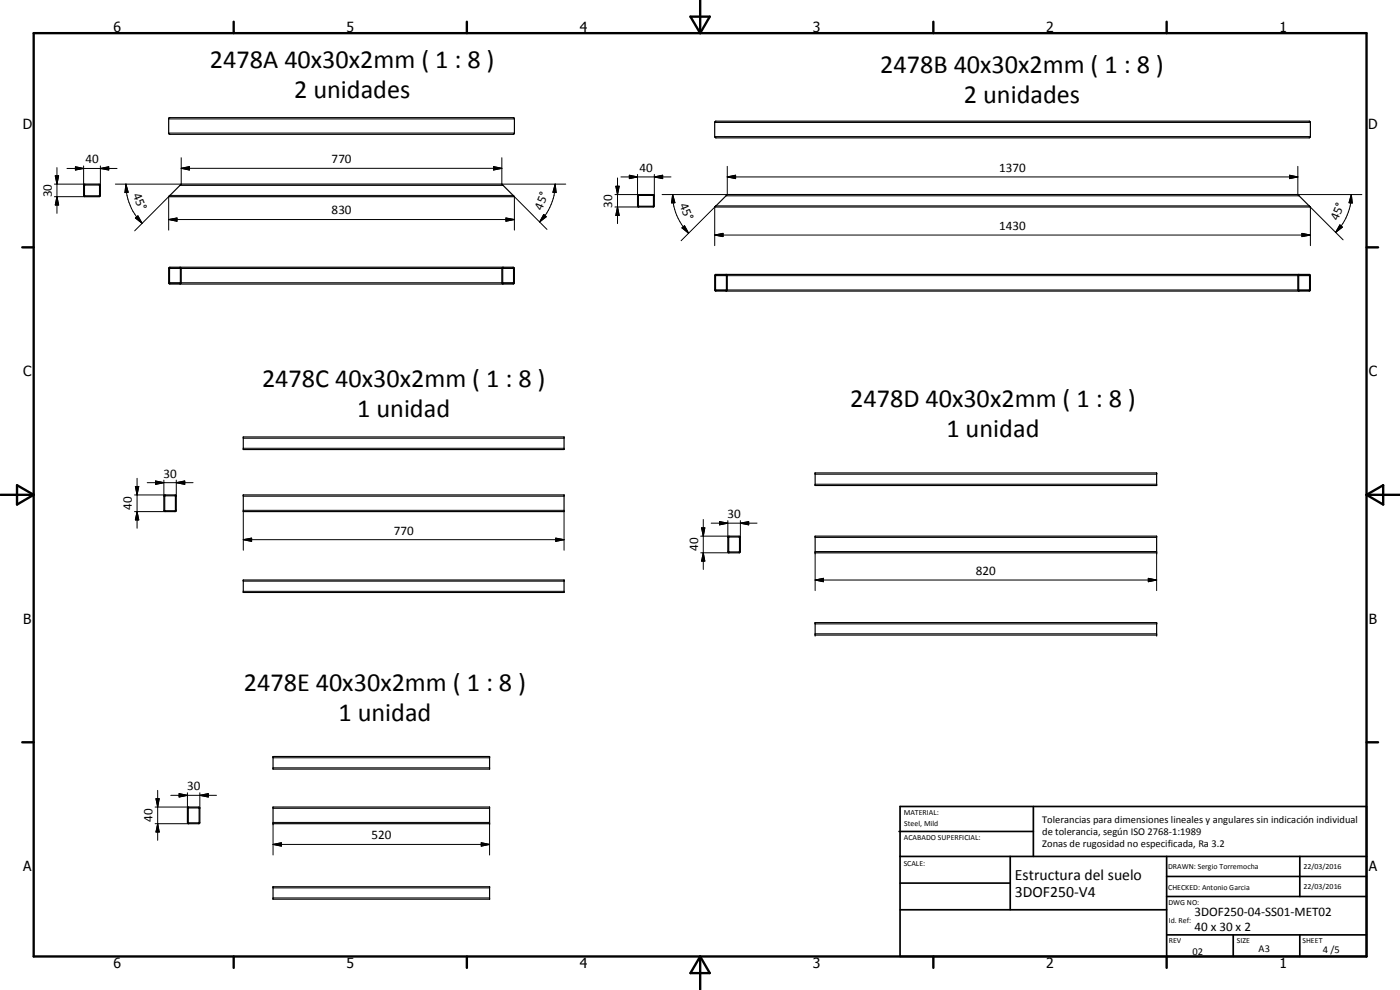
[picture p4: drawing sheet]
<svg xmlns="http://www.w3.org/2000/svg" width="420mm" height="297mm" viewBox="0 0 420 297" stroke-linecap="round" stroke-linejoin="round" font-family="sans-serif">
<g fill="none" stroke="#000" stroke-width=".35">
<path d="M50.7 35.3h103.4l.3 .4v4.2l-.4 .4h-103l-.4-.3zM214.6 36.5l178.4-.1 .3 .3v4.3l-.4 .4h-178l-.4-.4zM25.2 55.4l.3-.2 4.5 .1 .1 .3-.1 3.2-.3 .2-4.4-.1-.2-.3zM25.3 55.6h4.6v3.1l-4.5 .1zM29.7 55.5h.1M50.7 58.8l3.7-3.6h96.2l3.8 3.8h-103.8zM191.5 58.5h4.7l.2 .3-.1 3.2-4.8 .1-.2-.3v-3zM191.7 58.6l4.4 .1v3.1l-4.4 .1zM393.2 62.1l-3.7-3.7h-171.2l-3.8 3.7h178.8M50.7 80.3l103.3-.1 .4 .4v4.2l-.4 .4h-103l-.4-.2zM50.9 80.5l3.2 .1-.1 4.4-3.1-.1zM54 80.2l.4 .4v4.2l-.4 .4"/>
<path d="M150.9 84.8v.1M151 80.2l-.4 .4v4.2l.4 .4M154.1 80.5l-3.2 .1v4.2M154.1 80.5v4.5l-3.2-.1M154.1 80.5v.1M154.1 84.8v.1M214.6 82.5l.2-.2h178.2l.3 .4v4.3l-.3 .3h-178.2l-.3-.3zM214.8 82.6h3.2v4.5l-3.3-.1zM218 82.3l.3 .4v4.3l-.3 .3M389.8 82.3l-.3 .4v4.3l.3 .3M389.8 82.6h3.1v4.5l-3.1-.1zM73 131.1h96.3v3.8h-96.3z"/>
<path d="M49.3 148.6h3.5v4.8l-3.2 .1-.4-.2zM49.4 148.8h3.3l-.1 4.4h-3.2zM49.5 148.8h-.1M73 148.5h96.3v5h-96.3zM244.6 141.9h102.5v3.8h-102.5zM73 174h96.3v3.8h-96.3zM218.5 161l3.3-.1 .4 .2-.1 4.7h-3.6zM218.7 161.2h3.2v4.4h-3.2zM218.7 165.6h.1M218.7 161.2h.1M244.6 160.9h102.5v5h-102.5zM244.6 186.8h102.5v3.7h-102.5z"/>
<path d="M81.9 227h65v3.8h-65zM56.3 242.2h3.6l.1 4.7-.2 .2-3.5-.1zM56.5 242.4h3.2v4.5h-3.2zM81.9 242.1h65v5h-65zM81.9 266.1h65v3.7h-65z"/>
</g>
<g fill="none" stroke="#000" stroke-width=".3">
<path d="M50.6 35.7h103.8M50.6 39.9h103.8M214.5 36.7h178.8M16.3 55.2h9.2M16.3 59h9.2M16.6 52.7h1l-.5 2.5zM17.1 59l.5 2.5h-1zM17.1 50.3v13.7M20.1 50.5h15M22.6 50l2.5 .5-2.5 .5zM25.1 49.8v5.8M30.1 50.5l2.5-.5v1z"/>
<path d="M30.1 49.8v5.8M37.8 55.2l.7 2.5-1 .1zM37.8 55.2a16.5 16.5 0 0 0 4.8 11.8M50.6 59v10M54 55.6h97M54.4 50.5l2.4-.5v1zM54.4 47.3v7.9h-19.8M54.4 50.5h96.2M148.1 50l2.5 .5-2.5 .5zM150.6 47.3v7.9h19.2M154.4 59v10M166.6 55.2l.3 2.6-1-.1z"/>
<path d="M166.6 55.2a16.3 16.3 0 0 1-4.6 11.4M184.6 58.4h7.1M184.8 55.9h1l-.5 2.5zM185.3 53.4v13.7M186.3 53.1h15.1M188.9 52.6l2.4 .5-2.4 .5zM191.3 52.3v6.5M196.4 53.1l2.5-.5v1zM196.4 52.3v6.5M201.9 58.4l.7 2.4-1.1 .1zM201.9 58.4a16.3 16.3 0 0 0 4.8 11.6M214.5 41h178.8"/>
<path d="M217.9 58.8h172M218.3 53.1l2.5-.5v1zM218.3 53.1h171.2M218.3 49.9v8.5h-19.6M387 52.6l2.5 .5-2.5 .5zM389.5 49.9v8.5h19.2M405.5 58.4l.3 2.5-.9-.1zM405.5 58.4a16.1 16.1 0 0 1-4.7 11.3M40.6 65.4l.8-.6 1.2 2.2zM50.6 65.9l2.5-.5v1zM50.6 65.9h103.8M151.8 65.4l2.6 .5-2.6 .5z"/>
<path d="M163.2 64.3l.7 .7-1.9 1.6zM164.2 68.8l-10.2-10.2h-103l-10.6 10.7M184.6 62.1h7.1M185.3 62.1l.5 2.5h-1zM204.7 68.4l.7-.7 1.3 2.3zM214.5 70.5l2.5-.5v1zM214.5 70.5h178.8M214.5 62.1v11.6M390.7 70l2.6 .5-2.6 .5zM393.3 62.1v11.6M402.1 67.5l.8 .7-2.1 1.5zM403.1 72l-10.2-10.2h-178l-10.5 10.4"/>
<path d="M50.9 80.6h3.2M50.9 84.8h3.2M54.4 80.6h96.2M54.4 84.8h96.2M150.9 80.6h3.2M150.9 84.8h3.2M214.7 82.7h3.3M214.7 87h3.3M218.3 82.7h171.2M218.3 87h171.2M389.8 82.7h3.2M389.8 87h3.2"/>
<path d="M73 131.5h96.3M73 134.5h96.3M40.4 148.5h9.2M40.4 153.5h9.2M40.6 146h1l-.5 2.5zM41.1 153.5l.5 2.5h-1zM41.1 143.5v15M44.2 144.8h13.7M46.7 144.3l2.5 .5-2.5 .5zM49.2 144.1v4.8M52.9 144.8l2.5-.5v1zM52.9 144.1v4.8"/>
<path d="M73 153.1h96.3M73 148.9h96.3M73 153.5v11.6M169.3 153.5v11.6M210.6 158.4h.9l-.4 2.5zM211.1 155.9v15M213.4 157h13.8M215.9 156.5l2.5 .5-2.5 .5zM218.4 156.2v5M222.2 157l2.5-.5v1zM222.2 156.2v5M244.6 142.3h102.5"/>
<path d="M244.6 145.3h102.5M73 161.9l2.5-.4v.9zM73 174.4h96.3M73 177.4h96.3M73 161.9h96.3M166.8 161.5l2.5 .4-2.5 .5zM210.3 160.9h8.5M210.3 165.9h8.5M211.1 165.9l.4 2.5h-.9zM244.6 174l2.5-.5v1zM244.6 165.5h102.5M244.6 161.2h102.5"/>
<path d="M244.6 174h102.5M244.6 165.9v11.3M344.6 173.5l2.5 .5-2.5 .5zM347.1 165.9v11.3M244.6 187.2h102.5M244.6 190.2h102.5M46.8 239.6h1l-.5 2.5zM47.3 237.2v14.9M51.3 238.6h13.7M53.8 238.1l2.4 .5-2.4 .5zM56.2 237.9v4.6M60 238.6l2.5-.5v1z"/>
<path d="M60 237.9v4.6M81.9 227.4h65M81.9 230.4h65M46.6 242.1h10M46.6 247.1h10M47.3 247.1l.5 2.5h-1zM81.9 253.4l2.5-.5v1zM81.9 246.8h65M81.9 242.5h65M81.9 253.4h65M81.9 247.1v9.4M144.4 252.9l2.5 .5-2.5 .5z"/>
<path d="M146.9 247.1v9.4M81.9 266.4h65M81.9 269.4h65"/>
</g>
<g fill="#000">
<circle cx="73" cy="148.5" r=".18"/>
<circle cx="169.3" cy="148.5" r=".18"/>
<circle cx="244.6" cy="141.9" r=".18"/>
<circle cx="347.1" cy="141.9" r=".18"/>
<circle cx="73" cy="174" r=".18"/>
<circle cx="169.3" cy="174" r=".18"/>
<circle cx="244.6" cy="165.9" r=".18"/>
<circle cx="347.1" cy="165.9" r=".18"/>
<circle cx="244.6" cy="190.5" r=".18"/>
<circle cx="244.6" cy="186.8" r=".18"/>
<circle cx="347.1" cy="186.8" r=".18"/>
<circle cx="347.1" cy="190.5" r=".18"/>
<circle cx="81.9" cy="227" r=".18"/>
<circle cx="146.9" cy="227" r=".18"/>
<circle cx="81.9" cy="247.1" r=".18"/>
<circle cx="146.9" cy="247.1" r=".18"/>
<circle cx="81.9" cy="266.1" r=".18"/>
<circle cx="146.9" cy="266.1" r=".18"/>
</g>
<g fill="none" stroke="#000" stroke-width=".71">
<path d="M10.1 9.9h400v277.1h-400zM70.1 6.5v3.4M140.1 6.5v3.4M207.2 5h5.8l-2.9 4.9zM210.1 0v9.9M280.1 6.5v3.4M350.1 6.5v3.4M6.7 74.2h3.4M410.1 74.2h3.5M.1 148.5h10M5.1 145.6l5 2.9-5 2.9zM410.1 148.5h10"/>
<path d="M410.1 148.5l5-2.9v5.8zM6.7 222.7h3.4M410.1 222.7h3.5M70.1 287v3.4M140.1 287v3.4M210.1 287v10M210.1 287l2.9 5h-5.8zM280.1 287v3.4M350.1 287v3.4"/>
</g>
<g fill="none" stroke="#000" stroke-width=".51">
<path d="M269.8 249.5h40.3M270.1 242h140v45h-140zM270.1 257h140M303.2 257v16M310.1 242v15M350.1 257v30M390.1 257v12M270.1 265h33.1M270.1 273h80M350.1 269h60M350.1 263h60M350.1 280.5h60"/>
<path d="M370.1 280.5v6.5M390.1 280.5v6.5"/>
</g>
<g fill="#000">
<path d="M16.6 52.7h1l-.5 2.5zM22.6 50l2.5 .5-2.5 .5zM30.1 50.5l2.5-.5v1zM37.8 55.2l.7 2.5-1 .1zM54.4 50.5l2.4-.5v1zM148.1 50l2.5 .5-2.5 .5zM166.6 55.2l.3 2.6-1-.1zM184.8 55.9h1l-.5 2.5zM188.9 52.6l2.4 .5-2.4 .5zM196.4 53.1l2.5-.5v1zM218.3 53.1l2.5-.5v1zM387 52.6l2.5 .5-2.5 .5z"/>
<path d="M17.1 59l.5 2.5h-1zM40.6 65.4l.8-.6 1.2 2.2zM50.6 65.9l2.5-.5v1zM151.8 65.4l2.6 .5-2.6 .5zM163.2 64.3l.7 .7-1.9 1.6zM185.3 62.1l.5 2.5h-1zM201.9 58.4l.7 2.4-1.1 .1zM204.7 68.4l.7-.7 1.3 2.3zM214.5 70.5l2.5-.5v1zM390.7 70l2.6 .5-2.6 .5zM402.1 67.5l.8 .7-2.1 1.5zM405.5 58.4l.3 2.5-.9-.1z"/>
<path d="M40.6 146h1l-.5 2.5zM41.1 153.5l.5 2.5h-1zM46.7 144.3l2.5 .5-2.5 .5zM52.9 144.8l2.5-.5v1zM210.6 158.4h.9l-.4 2.5zM215.9 156.5l2.5 .5-2.5 .5zM222.2 157l2.5-.5v1zM73 161.9l2.5-.4v.9zM166.8 161.5l2.5 .4-2.5 .5zM211.1 165.9l.4 2.5h-.9zM244.6 174l2.5-.5v1zM344.6 173.5l2.5 .5-2.5 .5z"/>
<path d="M46.8 239.6h1l-.5 2.5zM53.8 238.1l2.4 .5-2.4 .5zM60 238.6l2.5-.5v1zM47.3 247.1l.5 2.5h-1zM81.9 253.4l2.5-.5v1zM144.4 252.9l2.5 .5-2.5 .5z"/>
</g>
<g font-size="7.9">
<text x="63" y="20.4">2478A 40x30x2mm ( 1 : 8 )</text>
<text x="264.1" y="22">2478B 40x30x2mm ( 1 : 8 )</text>
<text x="88.3" y="29.3">2 unidades</text>
<text x="289.3" y="31">2 unidades</text>
<text x="78.6" y="116">2478C 40x30x2mm ( 1 : 8 )</text>
<text x="107.2" y="125">1 unidad</text>
<text x="255.2" y="122">2478D 40x30x2mm ( 1 : 8 )</text>
<text x="284" y="131">1 unidad</text>
<text x="73.2" y="207.2">2478E 40x30x2mm ( 1 : 8 )</text>
<text x="101.6" y="216.2">1 unidad</text>
</g>
<g font-size="4.7">
<text x="304.6" y="263.9">Estructura del suelo</text>
<text x="304.6" y="269.3">3DOF250-V4</text>
</g>
<g font-size="4.2">
<text x="34" y="9.6">6</text>
<text x="104" y="9.6">5</text>
<text x="174" y="9.6">4</text>
<text x="244" y="9.6">3</text>
<text x="314" y="9.6">2</text>
<text x="384" y="9.6">1</text>
<text x="6.8" y="38.7">D</text>
<text x="410.6" y="38.7">D</text>
<text x="7" y="112.9">C</text>
<text x="410.8" y="112.9">C</text>
<text x="7" y="187.1">B</text>
<text x="410.8" y="187.1">B</text>
<text x="7" y="261.4">A</text>
<text x="410.8" y="261.4">A</text>
<text x="34" y="290.4">6</text>
<text x="104" y="290.4">5</text>
<text x="174" y="290.4">4</text>
<text x="244" y="290.4">3</text>
<text x="314" y="290.4">2</text>
<text x="384" y="290.4">1</text>
</g>
<g font-size="3.9">
<text x="25.6" y="49">40</text>
<text x="99.5" y="49">770</text>
<text x="191.9" y="51.6">40</text>
<text x="299.9" y="51.6">1370</text>
<text x="15.6" y="59.1" transform="rotate(-90 15.6 59.1)">30</text>
<text x="39.8" y="58.5" transform="rotate(67 39.8 58.5)">45°</text>
<text x="99.5" y="64.3">830</text>
<text x="162.6" y="63.2" transform="rotate(-68 162.6 63.2)">45°</text>
<text x="183.8" y="62.3" transform="rotate(-90 183.8 62.3)">30</text>
<text x="203.9" y="61.5" transform="rotate(67 203.9 61.5)">45°</text>
<text x="299.9" y="69">1430</text>
<text x="401.5" y="66.3" transform="rotate(-67 401.5 66.3)">45°</text>
<text x="49.1" y="143.3">30</text>
<text x="39.6" y="153" transform="rotate(-90 39.6 153)">40</text>
<text x="218.3" y="155.4">30</text>
<text x="118.2" y="160.4">770</text>
<text x="209.5" y="165.4" transform="rotate(-90 209.5 165.4)">40</text>
<text x="292.9" y="172.5">820</text>
<text x="56.2" y="237.1">30</text>
<text x="45.8" y="246.6" transform="rotate(-90 45.8 246.6)">40</text>
<text x="111.5" y="251.8">520</text>
<text x="358.5" y="275">3DOF250-04-SS01-MET02</text>
<text x="358.5" y="279.4">40 x 30 x 2</text>
</g>
<g font-size="3.1">
<text x="312.7" y="246.8">Tolerancias para dimensiones lineales y angulares sin indicación individual</text>
<text x="312.7" y="250.4">de tolerancia, según ISO 2768-1:1989</text>
<text x="312.7" y="254">Zonas de rugosidad no especificada, Ra 3.2</text>
<text x="357.9" y="286.4">02</text>
<text x="377.7" y="285.6">A3</text>
<text x="397" y="285.9">4 /5</text>
</g>
<g font-size="2.4">
<text x="271.2" y="244.4">MATERIAL:</text>
<text x="271.3" y="252">ACABADO SUPERFICIAL:</text>
<text x="271.4" y="247.9">Steel, Mild</text>
<text x="271.2" y="259.7">SCALE:</text>
<text x="350.6" y="260.8">DRAWN: Sergio Torremocha</text>
<text x="391.2" y="260.6">22/03/2016</text>
<text x="350.6" y="267">CHECKED: Antonio Garcia</text>
<text x="391.2" y="266.7">22/03/2016</text>
<text x="350.6" y="271.4">DWG NO:</text>
<text x="350.8" y="276.9">Id. Ref:</text>
<text x="350.8" y="282.8">REV</text>
<text x="371.2" y="282.9">SIZE</text>
<text x="390.9" y="282.9">SHEET</text>
</g>
</svg>
